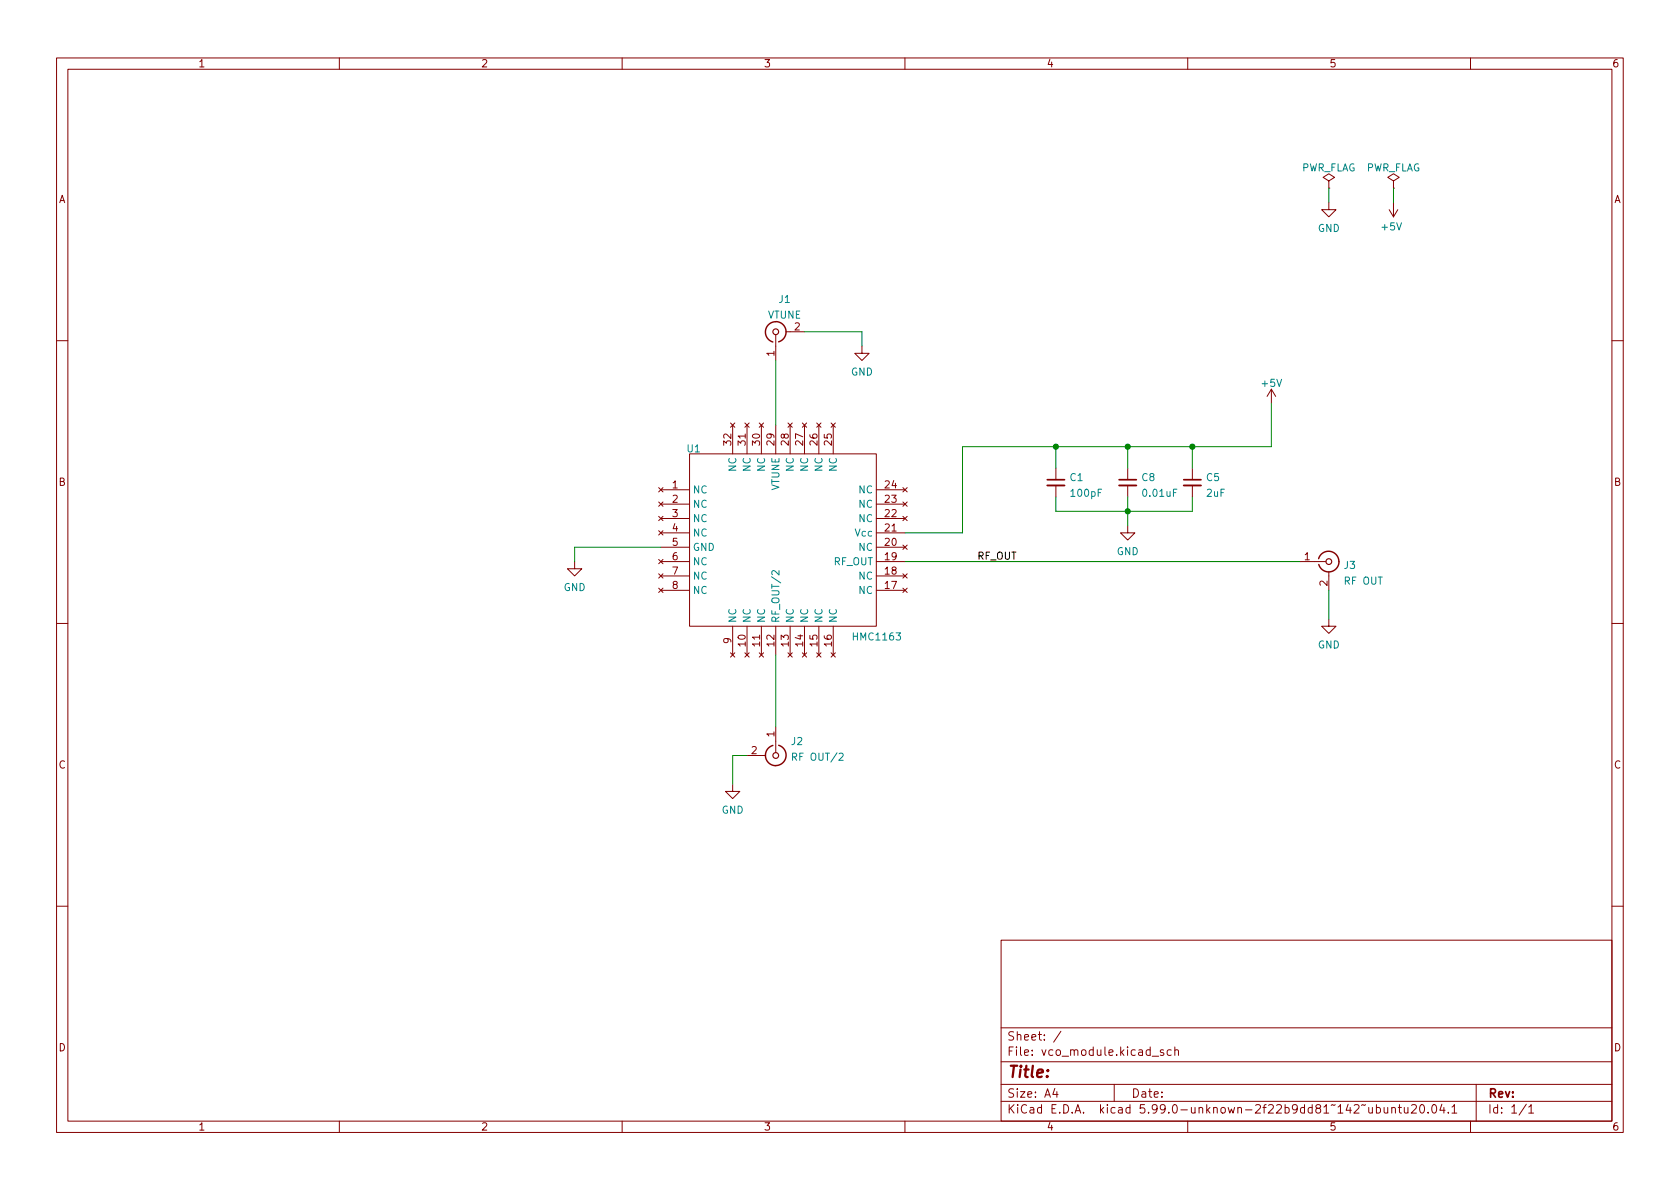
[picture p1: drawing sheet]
<svg xmlns="http://www.w3.org/2000/svg" width="297mm" height="210mm" viewBox="0 0 297 210" stroke-linecap="round" stroke-linejoin="round" font-family="sans-serif">
<g fill="none" stroke="#840000" stroke-width=".18">
<path d="M10 10.2h277v190.1h-277zM12 12.2h273v186.1h-273zM60 10.2v2M110 10.2v2M160 10.2v2M210 10.2v2M260 10.2v2M234.9 35.8v1.3h1.3l-1.3 1.2-1.2-1.2h1.2M234.9 32l1.1-.6-1.1-.7-1 .7 1 .6v1.3M234.9 33.3h.1M245.6 37.1l.8 1.2M246.4 32l1-.6-1-.7-1 .7 1 .6v1.3"/>
<path d="M246.4 33.3h.1M246.4 35.8v2.5M247.1 37.1l-.7 1.2M137.2 59.2v4.5M138.9 58.7h3.3M10 60.2h2M129.2 74.8l.7 .8M129.5 75.2v5.1M129.9 74.8l-.7 .8M131.7 74.8l.8 .8M132.1 75.2v5.1M132.5 74.8l-.8 .8"/>
<path d="M134.2 74.8l.8 .8M134.6 75.2v5.1M135 74.8l-.8 .8M137.2 75.2v5.1M139.3 74.8l.8 .8M139.7 75.2v5.1M140.1 74.8l-.8 .8M141.9 74.8l.7 .8M142.2 75.2v5.1M142.6 74.8l-.7 .8M144.4 74.8l.8 .8M144.8 75.2v5.1"/>
<path d="M145.2 74.8l-.8 .8M146.9 74.8l.8 .8M147.3 75.2v5.1M147.7 74.8l-.8 .8M152.4 61.2v1.3h1.3l-1.3 1.2-1.3-1.2h1.3M224.8 68.8l-.8 1.3M224.8 68.8v2.6M224.8 68.8l.8 1.3M285 60.2h2M101.6 99.3v1.3h1.3l-1.3 1.2-1.3-1.2h1.3M116.5 86.2l.7 .8M116.5 88.8l.7 .7"/>
<path d="M116.5 91.3l.7 .8M116.5 93.8l.7 .8M116.5 98.9l.7 .8M116.8 99.3h5.1M116.8 86.6h5.1M116.8 89.1h5.1M116.8 96.8h5.1M116.8 94.2h5.1M116.8 91.7h5.1M117.2 86.2l-.7 .8M117.2 88.8l-.7 .7M117.2 91.3l-.7 .8"/>
<path d="M117.2 93.8l-.7 .8M117.2 98.9l-.7 .8M121.9 80.3h33v30.4h-33zM154.9 99.3h5.1M154.9 86.6h5.1M154.9 89.1h5.1M154.9 96.8h5.1M154.9 94.2h5.1M154.9 91.7h5.1M159.6 96.4l.8 .7M159.6 91.3l.8 .8M159.6 88.8l.8 .7"/>
<path d="M159.6 86.2l.8 .8M160.4 96.4l-.8 .7M160.4 91.3l-.8 .8M160.4 88.8l-.8 .7M160.4 86.2l-.8 .8M186.7 82.8v2M186.7 85.8v2.1M199.4 93v1.2h1.3l-1.3 1.3-1.3-1.3h1.3M199.4 82.8v2M199.4 85.8v2.1M210.8 82.8v2M210.8 85.8v2.1"/>
<path d="M229.9 99.3h4.5M10 110.2h2M116.5 101.5l.7 .7M116.5 104l.7 .8M116.8 104.4h5.1M116.8 101.8h5.1M117.2 101.5l-.7 .7M117.2 104l-.7 .8M129.2 115.4l.7 .8M129.5 110.7v5.1M129.9 115.4l-.7 .8M131.7 115.4l.8 .8"/>
<path d="M132.1 110.7v5.1M132.5 115.4l-.8 .8M134.2 115.4l.8 .8M134.6 110.7v5.1M135 115.4l-.8 .8M137.2 110.7v5.1M139.3 115.4l.8 .8M139.7 110.7v5.1M140.1 115.4l-.8 .8M141.9 115.4l.7 .8M142.2 110.7v5.1M142.6 115.4l-.7 .8"/>
<path d="M144.4 115.4l.8 .8M144.8 110.7v5.1M145.2 115.4l-.8 .8M146.9 115.4l.8 .8M147.3 110.7v5.1M147.7 115.4l-.8 .8M154.9 104.4h5.1M154.9 101.8h5.1M159.6 104l.8 .8M159.6 101.5l.8 .7M160.4 104l-.8 .8M160.4 101.5l-.8 .7"/>
<path d="M234.9 109.5v1.2h1.3l-1.3 1.3-1.2-1.3h1.2M234.9 101.1v3.3M285 110.2h2M129.5 138.7v1.2h1.3l-1.3 1.3-1.2-1.3h1.2M132.1 133.6h3.3M137.2 128.5v4.6M10 160.2h2M177 166.3h108v32h-108zM285 160.2h2M60 198.3v2M110 198.3v2M160 198.3v2"/>
<path d="M177 194.8h108M177 191.8h108M177 187.8h108M177 181.8h108M186.5 192.5l-.4 1h1M186.9 193v1M187.6 182.4l-1.3 1.9M197 191.8v3M203.7 186.8h1.2M205.7 185.7l-.3-.1-.3 .2 .1 .3 .5 .1v.4h-.6M207.1 185.7l-.5-.1-.2 .3v.4l.1 .3h.6M207.7 185.8l.2-.2 .4 .1 .1 .9"/>
<path d="M207.7 185.1v1.5M210 198.3v2M243.4 195.9l.4-.1 .3 .3v.4l-.2 .3h-.5M243.4 195.3v1.5M244.7 195.8l.1 1h.3l.3-.1M245.4 195.8v1M246.1 196l.2-.2 .3 .1 .1 .9M246.1 195.8v1M247.2 195.8h.6M247.4 195.3v1.3l.4 .2M248.3 195.8l.1 1h.3l.2-.1M248.9 195.8v1"/>
<path d="M249.6 195.5l.5-.2 .3 .2v.3l-.9 1h.9M251.2 195.4l.2-.1a.81 .81 0 0 1 .5 .7 .81 .81 0 0 1-.3 .8h-.1a.81 .81 0 0 1-.6-.6 .81 .81 0 0 1 .3-.8zM252.5 196.7v.1M253.4 195.4l.1-.1a.8 .8 0 0 1 .5 .8 .8 .8 0 0 1-.5 .7 1 1 0 0 1-.1-1.4zM254.9 195.3l-.3 1h.9M255.3 195.8v1M256.1 196.7v.1M256.7 195.8l.4-.5v1.5M256.7 196.8h.9M260 198.3v2M261 191.8v6.5M269.9 195.3l-1.3 1.9"/>
<path d="M270.3 195.8l.4-.5v1.5M270.3 196.8h.9"/>
</g>
<path d="M137.7 60.4a1.83 1.83 0 0 0 .9-2.8 1.83 1.83 0 0 0-3 .1 1.83 1.83 0 0 0 1 2.8M233.1 98.8a1.83 1.83 0 0 1 2.8-1.1 1.83 1.83 0 0 1 .1 3 1.83 1.83 0 0 1-2.8-.9M137.7 131.8a1.83 1.83 0 0 1 1 2.8 1.83 1.83 0 0 1-3 .1 1.83 1.83 0 0 1 1-2.9" fill="none" stroke="#840000" stroke-width=".25"/>
<g fill="none" stroke="#840000" stroke-width=".2">
<circle cx="137.2" cy="58.7" r=".51"/>
<circle cx="235" cy="99.3" r=".51"/>
<circle cx="137.2" cy="133.6" r=".51"/>
</g>
<path d="M185.2 85.8h3M197.9 85.8h3M209.3 85.8h3" fill="none" stroke="#840000" stroke-width=".33"/>
<path d="M185.2 84.8h3M197.9 84.8h3M209.3 84.8h3" fill="none" stroke="#840000" stroke-width=".3"/>
<path d="M137.7 100.9v.8l-.9-.8-.3 .2 .1 .5" fill="none" stroke="#008484" stroke-width=".18"/>
<g fill="none" stroke="#008400" stroke-width=".18">
<path d="M234.9 33.3v2.5M246.4 33.3v2.5M142.2 58.7h10.2v2.5M137.2 63.7v11.5M186.7 79v3.8M199.4 79v3.8M210.8 79v3.8M224.8 71.4v7.6h-54.6v15.2h-10.2M116.8 96.8h-15.2v2.5M160 99.3h69.9M186.7 87.9v2.5h24.1v-2.5M199.4 87.9v5.1"/>
<path d="M137.2 115.8v12.7M234.9 104.4v5.1M132.1 133.6h-2.6v5.1"/>
</g>
<g fill="#008400" stroke="#008400" stroke-width=".18">
<circle cx="186.7" cy="79" r=".46"/>
<circle cx="199.4" cy="79" r=".46"/>
<circle cx="210.8" cy="79" r=".46"/>
<circle cx="199.4" cy="90.4" r=".46"/>
</g>
<text font-size="2.8" fill="#840000" x="178" y="190.6">Title:</text>
<g font-size="2.1" fill="#840000">
<text x="178" y="184">Sheet: /</text>
<text x="178" y="186.7">File: vco_module.kicad_sch</text>
<text x="178" y="196.9">KiCad E.D.A. kicad 5.99.0-unknown-2f22b9dd81~142~ubuntu20.04.1</text>
<text x="178" y="194.1">Size: A4</text>
<text x="200" y="194.1">Date:</text>
<text x="263" y="194.1">Rev:</text>
<text x="263" y="196.9">Id: 1/1</text>
</g>
<g font-size="1.8" fill="#840000">
<text x="35" y="11.9">1</text>
<text x="85" y="11.9">2</text>
<text x="135" y="11.9">3</text>
<text x="185" y="11.9">4</text>
<text x="235" y="11.9">5</text>
<text x="285" y="11.9">6</text>
<text x="10.3" y="35.9">A</text>
<text x="285.3" y="35.9">A</text>
<text x="140.5" y="58.4">2</text>
<text x="136.9" y="63" transform="rotate(-90 136.9 63)">1</text>
<text x="129.3" y="78.7" transform="rotate(-90 129.3 78.7)">32</text>
<text x="131.8" y="78.7" transform="rotate(-90 131.8 78.7)">31</text>
<text x="134.4" y="78.7" transform="rotate(-90 134.4 78.7)">30</text>
<text x="136.9" y="78.7" transform="rotate(-90 136.9 78.7)">29</text>
<text x="139.4" y="78.7" transform="rotate(-90 139.4 78.7)">28</text>
<text x="142" y="78.7" transform="rotate(-90 142 78.7)">27</text>
<text x="144.5" y="78.7" transform="rotate(-90 144.5 78.7)">26</text>
<text x="147.1" y="78.7" transform="rotate(-90 147.1 78.7)">25</text>
<text x="10.3" y="85.9">B</text>
<text x="118.9" y="86.4">1</text>
<text x="118.9" y="88.9">2</text>
<text x="156.5" y="88.9">23</text>
<text x="156.5" y="86.4">24</text>
<text x="285.3" y="85.9">B</text>
<text x="118.9" y="91.4">3</text>
<text x="118.9" y="94">4</text>
<text x="156.5" y="94">21</text>
<text x="156.5" y="91.4">22</text>
<text x="118.9" y="96.5">5</text>
<text x="118.9" y="99.1">6</text>
<text x="118.9" y="101.6">7</text>
<text x="156.5" y="101.6">18</text>
<text x="156.5" y="99.1">19</text>
<text x="156.5" y="96.5">20</text>
<text x="230.6" y="99.1">1</text>
<text x="118.9" y="104.1">8</text>
<text x="156.5" y="104.1">17</text>
<text x="234.7" y="103.6" transform="rotate(-90 234.7 103.6)">2</text>
<text x="129.3" y="113.8" transform="rotate(-90 129.3 113.8)">9</text>
<text x="131.8" y="114.3" transform="rotate(-90 131.8 114.3)">10</text>
<text x="134.4" y="114.3" transform="rotate(-90 134.4 114.3)">11</text>
<text x="136.9" y="114.3" transform="rotate(-90 136.9 114.3)">12</text>
<text x="139.4" y="114.3" transform="rotate(-90 139.4 114.3)">13</text>
<text x="142" y="114.3" transform="rotate(-90 142 114.3)">14</text>
<text x="144.5" y="114.3" transform="rotate(-90 144.5 114.3)">15</text>
<text x="147.1" y="114.3" transform="rotate(-90 147.1 114.3)">16</text>
<text x="136.9" y="130.3" transform="rotate(-90 136.9 130.3)">1</text>
<text x="10.3" y="135.9">C</text>
<text x="132.9" y="133.3">2</text>
<text x="285.3" y="135.9">C</text>
<text x="10.3" y="185.9">D</text>
<text x="285.3" y="185.9">D</text>
<text x="35" y="199.9">1</text>
<text x="85" y="199.9">2</text>
<text x="135" y="199.9">3</text>
<text x="185" y="199.9">4</text>
<text x="235" y="199.9">5</text>
<text x="285" y="199.9">6</text>
</g>
<g font-size="1.8" fill="#008484">
<text x="230" y="30.3">PWR_FLAG</text>
<text x="241.4" y="30.3">PWR_FLAG</text>
<text x="233" y="41">GND</text>
<text x="244.4" y="40.7">+5V</text>
<text x="137.7" y="53.6">J1</text>
<text x="135.7" y="56.3">VTUNE</text>
<text x="150.4" y="66.4">GND</text>
<text x="223.2" y="68.4">+5V</text>
<text x="121.5" y="80">U1</text>
<text x="130.2" y="83.3" transform="rotate(-90 130.2 83.3)">NC</text>
<text x="132.7" y="83.3" transform="rotate(-90 132.7 83.3)">NC</text>
<text x="135.3" y="83.3" transform="rotate(-90 135.3 83.3)">NC</text>
<text x="140.3" y="83.3" transform="rotate(-90 140.3 83.3)">NC</text>
<text x="142.9" y="83.3" transform="rotate(-90 142.9 83.3)">NC</text>
<text x="145.4" y="83.3" transform="rotate(-90 145.4 83.3)">NC</text>
<text x="148" y="83.3" transform="rotate(-90 148 83.3)">NC</text>
<text x="122.4" y="87.2">NC</text>
<text x="122.4" y="89.8">NC</text>
<text x="137.8" y="86.8" transform="rotate(-90 137.8 86.8)">VTUNE</text>
<text x="151.9" y="89.8">NC</text>
<text x="151.9" y="87.2">NC</text>
<text x="189.2" y="85.1">C1</text>
<text x="189.5" y="87.8">100pF</text>
<text x="201.9" y="85.1">C8</text>
<text x="202.2" y="87.8">0.01uF</text>
<text x="213.3" y="85.1">C5</text>
<text x="213.4" y="87.8">2uF</text>
<text x="122.4" y="92.3">NC</text>
<text x="122.4" y="94.9">NC</text>
<text x="151.3" y="94.9">Vcc</text>
<text x="151.9" y="92.3">NC</text>
<text x="122.4" y="97.4">GND</text>
<text x="122.4" y="99.9">NC</text>
<text x="147.4" y="99.9">RF_OUT</text>
<text x="151.9" y="97.4">NC</text>
<text x="197.4" y="98.2">GND</text>
<text x="237.7" y="100.6">J3</text>
<text x="99.6" y="104.5">GND</text>
<text x="122.4" y="102.5">NC</text>
<text x="122.4" y="105">NC</text>
<text x="151.9" y="105">NC</text>
<text x="151.9" y="102.5">NC</text>
<text x="237.8" y="103.4">RF OUT</text>
<text x="130.2" y="110.2" transform="rotate(-90 130.2 110.2)">NC</text>
<text x="132.7" y="110.2" transform="rotate(-90 132.7 110.2)">NC</text>
<text x="135.3" y="110.2" transform="rotate(-90 135.3 110.2)">NC</text>
<text x="137.8" y="110.2" transform="rotate(-90 137.8 110.2)">RF_OUT/2</text>
<text x="140.3" y="110.2" transform="rotate(-90 140.3 110.2)">NC</text>
<text x="142.9" y="110.2" transform="rotate(-90 142.9 110.2)">NC</text>
<text x="145.4" y="110.2" transform="rotate(-90 145.4 110.2)">NC</text>
<text x="148" y="110.2" transform="rotate(-90 148 110.2)">NC</text>
<text x="151" y="113.2">HMC1163</text>
<text x="233" y="114.7">GND</text>
<text x="139.9" y="131.7">J2</text>
<text x="140.5" y="134.5">RF OUT/2</text>
<text x="127.6" y="143.9">GND</text>
</g>
<text font-size="1.8" x="172.7" y="99">RF_OUT</text>
</svg>
